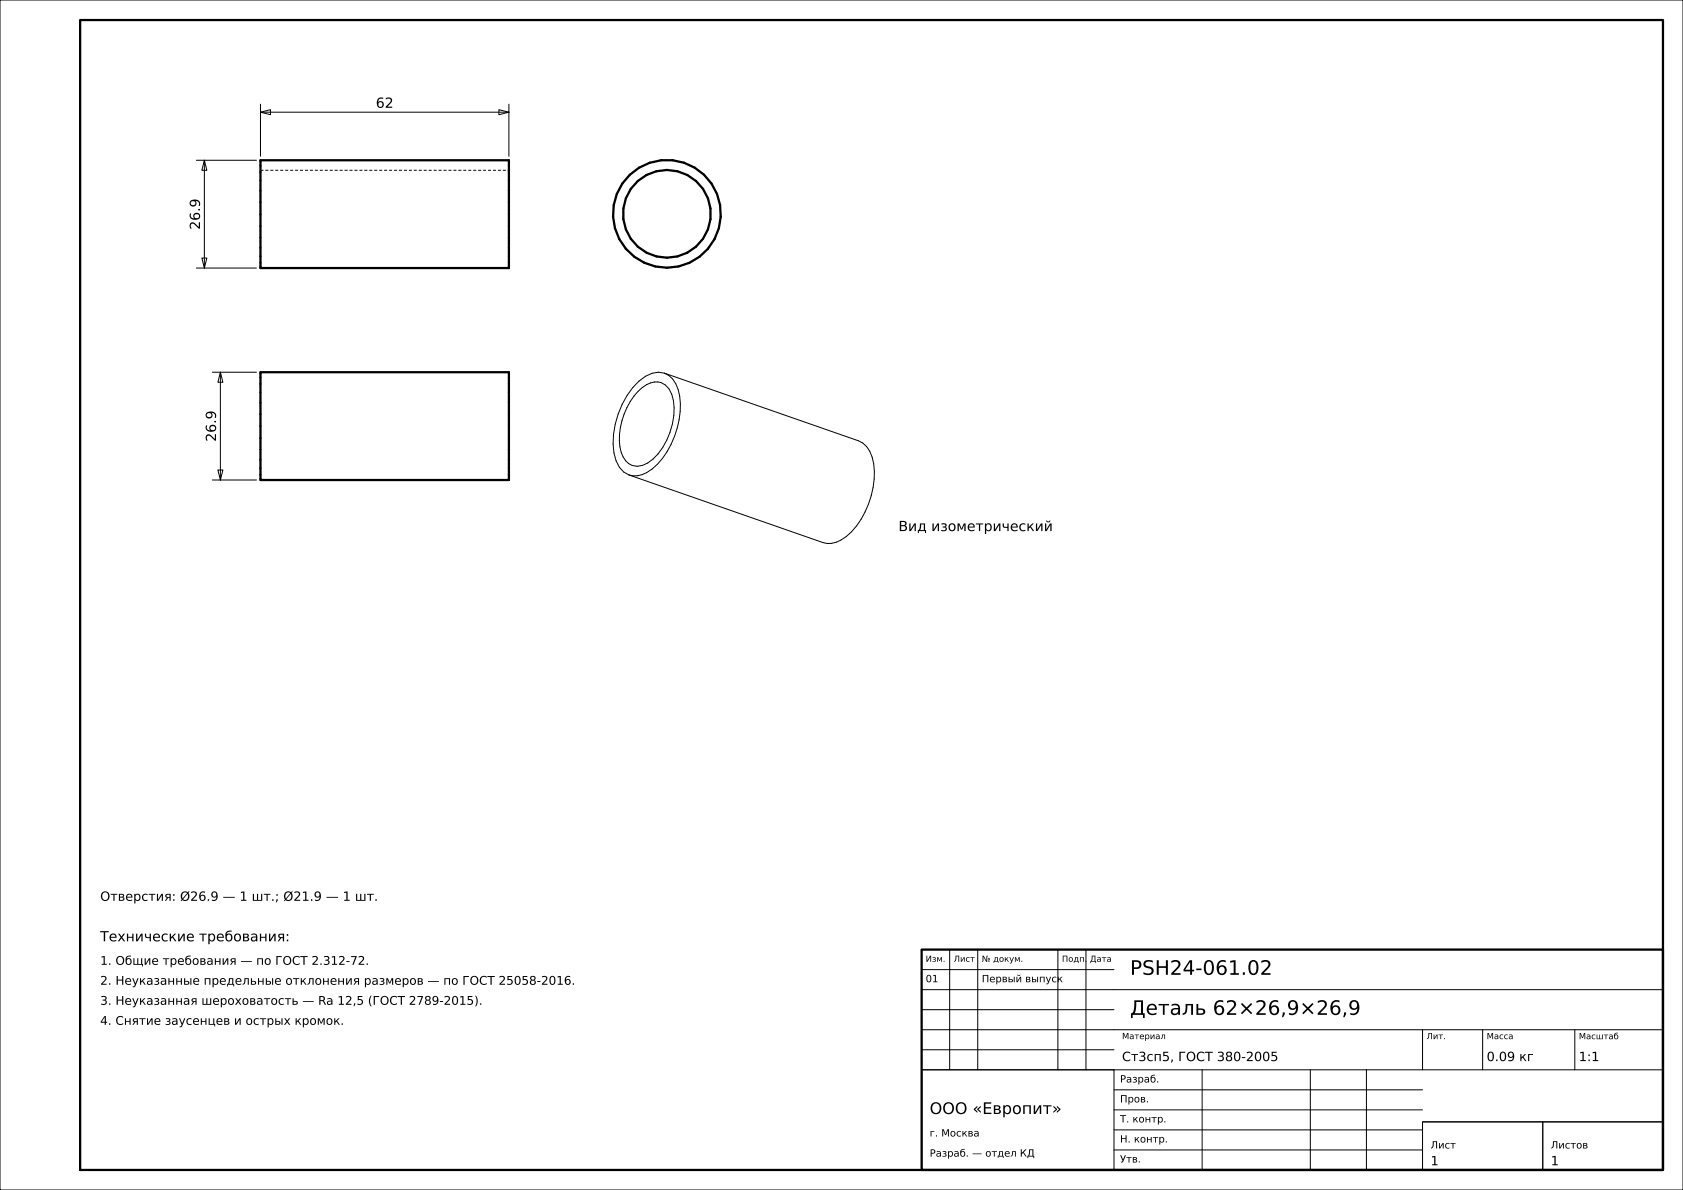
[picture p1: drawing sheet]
<svg xmlns="http://www.w3.org/2000/svg" width="420mm" height="297mm" viewBox="0 0 420 297" stroke-linecap="round" stroke-linejoin="round" font-family="sans-serif">
<g fill="none" stroke="#000" stroke-width=".25">
<path d="M0 0h420v297h-420zM49 40h15M51 40l.6 2.5h-1.2zM51 40v26.9M65 28l2.5-.6v1.2zM65 26v13M65 28h62M124.5 27.4l2.5 .6-2.5 .6zM127 26v13M49 66.9h15M50.4 64.4h1.2l-.6 2.5zM53 92.9h11"/>
<path d="M55 92.9l.6 2.5h-1.2zM55 92.9v26.9M159.2 97.7a5.7 5.7 0 0 1 5.8-2.2 5.3 5.3 0 0 1 3.1 4.5 17.5 17.5 0 0 1-5.1 14.6 5 5 0 0 1-6.1 1.1 8.1 8.1 0 0 1-2.3-7.3 18.2 18.2 0 0 1 4.6-10.7zM165.8 93.1a6.4 6.4 0 0 1 3.8 5.8 21.3 21.3 0 0 1-6.9 18.2 6.4 6.4 0 0 1-5.7 1.4M165.8 93.1a6.6 6.6 0 0 0-6.3 2 21.5 21.5 0 0 0-6.3 18 6.6 6.6 0 0 0 3.8 5.4M165.8 93.1l48.4 16.9a6.4 6.4 0 0 1 3.8 5.7 21.3 21.3 0 0 1-6.8 18.2 6.4 6.4 0 0 1-5.8 1.5l-48.4-16.9M53 119.8h11M54.4 117.3h1.2l-.6 2.5zM237 237v30M244 237v30M264 237v30M271 237v30"/>
<path d="M230 257h185M230 252h48M230 247h185M230 242h48M355 257v10M370 257v10M393 257v10M230 267h48v25h-48zM230 267h185M230 262h48M278 277h77M278 272h77"/>
<path d="M300 267v25M327 267v25M341 267v25M278 287h77M278 282h77M355 280h30v12h-30zM355 280h60M385 280h30v12h-30z"/>
</g>
<g fill="none" stroke="#000" stroke-width=".56">
<path d="M20 5h395v287h-395zM65 40h62v26.9h-62zM65 92.9h62v26.9h-62zM230 237h185v55h-185z"/>
<circle cx="166.4" cy="53.4" r="13.5"/>
<circle cx="166.4" cy="53.4" r="11"/>
</g>
<g fill="none" stroke="#000" stroke-width=".25" stroke-dasharray=".7 .5" stroke-linecap="butt">
<path d="M127 40v.3M165 40l-2.9 .6M167.9 40h-2.9M65 42.5h62M65 42.5v.3M65 42.8v.8M65 43.6v1.3M65 44.9v1.7M65 46.6v2.1M65 48.7v2.3M65 51v2.5M65 53.5v2.4"/>
<path d="M65 55.9v2.3M65 58.2v2.1M65 58.2v-2.3M65 55.9v-2.4M65 53.5v-2.5M65 51v-2.3M65 48.7v-2.1M65 46.6v-1.7M65 44.9v-1.3M65 43.6v-.8M65 42.8v-.3M65 59.3v-2.9"/>
<path d="M65 56.4v-2.9M65 53.5v-3M65 50.5v-2.9M65 47.6v-2.5M65 45.1v-2.2M65 42.9v-1.6M65 41.3v-1M65 40.3v-.3M127 40.3v1M127 41.3v1.6M127 42.9v2.2M127 45.1v2.5"/>
<path d="M127 47.6v2.9M127 50.5v3M127 53.5v2.9M127 56.4v2.9M127 59.3v2.5M127 42.5v.3M127 42.8v.8M127 43.6v1.3M127 44.9v1.7M127 46.6v2.1M127 48.7v2.3M127 51v2.5"/>
<path d="M127 53.5v2.4M127 55.9v2.3M127 58.2v2.1M127 58.2v-2.3M127 55.9v-2.4M127 53.5v-2.5M127 51v-2.3M127 48.7v-2.1M127 46.6v-1.7M127 44.9v-1.3M127 43.6v-.8M127 42.8v-.3"/>
<path d="M153 54.1l.5 2.9M153.2 51.2l-.2 2.9M153.5 57l1 2.7M153.9 48.4l-.7 2.8M154.5 59.7l1.7 2.4M155.3 45.8l-1.4 2.6M155.6 54.7v-2.6M155.6 52.1l.6-2.6M156.2 57.3l-.6-2.6M156.2 49.5l1.2-2.3M157.2 43.6l-1.9 2.2M157.4 59.6l-1.2-2.3"/>
<path d="M157.4 47.2l1.8-2M159.2 45.2l2.1-1.5M159.5 41.8l-2.3 1.8M161.3 43.7l2.5-1M162.1 40.6l-2.6 1.2M163.8 42.7l2.6-.3M166.4 42.4l2.7 .3M169.1 42.7l2.4 1M170.7 40.6l-2.8-.6M171.5 43.7l2.2 1.5M173.4 41.8l-2.7-1.2M173.7 45.2l1.7 2"/>
<path d="M175.4 47.2l1.3 2.3M175.4 59.6l-1.7 2M175.7 43.6l-2.3-1.8M176.7 49.5l.6 2.6M176.7 57.3l-1.3 2.3M177.3 52.1v2.6M177.3 54.7l-.6 2.6M177.6 45.8l-1.9-2.2M178.3 59.7l1.1-2.7M178.9 48.4l-1.3-2.6M179.4 57l.5-2.9M179.7 51.2l-.8-2.8"/>
<path d="M179.9 54.1l-.2-2.9M65 60.3v1.7M65 62v1.3M65 63.3v.8M65 64.1v.3M65 64.4v-.3M65 64.1v-.8M65 63.3v-1.3M65 62v-1.7M65 60.3v-2.1M65 66.9v-.3M65 66.6v-1"/>
<path d="M65 65.6v-1.6M65 64v-2.2M65 61.8v-2.5M127 61.8v2.2M127 64v1.6M127 65.6v1M127 66.6v.3M127 60.3v1.7M127 62v1.3M127 63.3v.8M127 64.1v.3M127 64.4v-.3"/>
<path d="M127 64.1v-.8M127 63.3v-1.3M127 62v-1.7M127 60.3v-2.1M156.2 62.1l2.1 2M158.3 64.1l2.5 1.5M159.2 61.6l-1.8-2M160.8 65.6l2.7 .9M161.3 63.1l-2.1-1.5M163.5 66.5l2.9 .3M163.8 64l-2.5-.9M166.4 66.8l2.9-.3"/>
<path d="M166.4 64.3l-2.6-.3M169.1 64l-2.7 .3M169.3 66.5l2.8-.9M171.5 63.1l-2.4 .9M172.1 65.6l2.5-1.5M173.7 61.6l-2.2 1.5M174.6 64.1l2.1-2M176.7 62.1l1.6-2.4M65 99.2v-1.2M65 98v-1.2M65 96.8v-1M65 95.8v-.8"/>
<path d="M65 95v-.8M65 94.2v-.5M65 93.7v-.5M65 93.2v-.2M65 93v-.1M65 99.5v-.9M65 98.6v-.8M65 97.8v-.7M65 97.1v-.6M65 96.5v-.5M65 96v-.3M65 95.7v-.2"/>
<path d="M65 95.5v-.1M65 95.4v.3M65 95.7v.8M65 96.5v1.3M65 97.8v1.7M65 99.5v2.1M127 99.5v-1.7M127 97.8v-1.3M127 96.5v-.8M127 95.7v-.3M127 95.4v.1M127 95.5v.2"/>
<path d="M127 95.7v.3M127 96v.5M127 96.5v.6M127 97.1v.7M127 97.8v.8M127 98.6v.9M127 99.5v1M127 92.9v.1M127 93v.2M127 93.2v.5M127 93.7v.5M127 94.2v.8"/>
<path d="M127 95v.8M127 95.8v1M127 96.8v1.2M127 98v1.2M127 99.2v1.3M65 106.4v-1.6M65 104.8v-1.4M65 103.4v-1.5M65 101.9v-1.4M65 100.5v-1.3M65 119.8v-.1M65 119.7v-.2"/>
<path d="M65 119.5v-.5M65 119v-.5M65 118.5v-.8M65 117.7v-.8M65 116.9v-1M65 115.9v-1.2M65 114.7v-1.2M65 113.5v-1.3M65 112.2v-1.4M65 110.8v-1.5M65 109.3v-1.4M65 107.9v-1.5"/>
<path d="M65 106.4v-1.3M65 105.1v-1.2M65 103.9v-1.2M65 102.7v-1.1M65 101.6v-1.1M65 100.5v-1M65 101.6v2.3M65 103.9v2.5M65 106.4v2.4M65 108.8v2.3M65 111.1v2.1M65 113.2v1.7"/>
<path d="M65 114.9v1.3M65 116.2v.8M65 117v.3M65 117.3v-.1M65 117.2v-.2M65 117v-.3M65 116.7v-.5M65 116.2v-.6M65 115.6v-.7M65 114.9v-.8M65 114.1v-.9M65 113.2v-1"/>
<path d="M65 112.2v-1.1M65 111.1v-1.1M65 110v-1.2M65 108.8v-1.2M65 107.6v-1.2M127 106.4v1.2M127 107.6v1.2M127 108.8v1.2M127 110v1.1M127 111.1v1.1M127 112.2v1M127 113.2v.9"/>
<path d="M127 114.1v.8M127 114.9v.7M127 115.6v.6M127 116.2v.5M127 116.7v.3M127 117v.2M127 117.2v.1M127 117.3v-.3M127 117v-.8M127 116.2v-1.3M127 114.9v-1.7M127 113.2v-2.1"/>
<path d="M127 111.1v-2.3M127 108.8v-2.4M127 106.4v-2.5M127 103.9v-2.3M127 101.6v-2.1M127 100.5v1.1M127 101.6v1.1M127 102.7v1.2M127 103.9v1.2M127 105.1v1.3M127 106.4v1.5M127 107.9v1.4"/>
<path d="M127 109.3v1.5M127 110.8v1.4M127 112.2v1.3M127 113.5v1.2M127 114.7v1.2M127 115.9v1M127 116.9v.8M127 117.7v.8M127 118.5v.5M127 119v.5M127 119.5v.2M127 119.7v.1"/>
<path d="M127 100.5v1.4M127 101.9v1.5M127 103.4v1.4M127 104.8v1.6"/>
</g>
<g font-size="5">
<text x="282" y="243.3">PSH24-061.02</text>
<text x="282" y="253.3">Деталь 62×26,9×26,9</text>
</g>
<text font-size="4" x="232" y="278">ООО «Европит»</text>
<g font-size="3.5">
<text x="93.8" y="26.9">62</text>
<text x="49.9" y="57.3" transform="rotate(-90 49.9 57.3)">26.9</text>
<text x="53.9" y="110.2" transform="rotate(-90 53.9 110.2)">26.9</text>
<text x="224.2" y="132.5">Вид изометрический</text>
<text x="25" y="234.9">Технические требования:</text>
</g>
<g font-size="3.2">
<text x="25" y="224.8">Отверстия: Ø26.9 — 1 шт.; Ø21.9 — 1 шт.</text>
<text x="280" y="264.8">Ст3сп5, ГОСТ 380-2005</text>
<text x="371" y="264.8">0.09 кг</text>
<text x="394" y="264.8">1:1</text>
<text x="357" y="290.8">1</text>
<text x="387" y="290.8">1</text>
</g>
<g font-size="3">
<text x="25" y="240.8">1. Общие требования — по ГОСТ 2.312-72.</text>
<text x="25" y="245.8">2. Неуказанные предельные отклонения размеров — по ГОСТ 25058-2016.</text>
<text x="25" y="250.8">3. Неуказанная шероховатость — Ra 12,5 (ГОСТ 2789-2015).</text>
<text x="25" y="255.8">4. Снятие заусенцев и острых кромок.</text>
</g>
<g font-size="2.5">
<text x="231" y="245.1">01</text>
<text x="245" y="245.1">Первый выпуск</text>
<text x="279.5" y="270.2">Разраб.</text>
<text x="279.5" y="275.1">Пров.</text>
<text x="279.5" y="280.1">Т. контр.</text>
<text x="232" y="283.6">г. Москва</text>
<text x="279.5" y="285.1">Н. контр.</text>
<text x="357" y="286.6">Лист</text>
<text x="387" y="286.6">Листов</text>
<text x="232" y="288.7">Разраб. — отдел КД</text>
<text x="279.5" y="290.1">Утв.</text>
</g>
<g font-size="2.1">
<text x="231" y="240">Изм.</text>
<text x="238" y="240">Лист</text>
<text x="245" y="240">№ докум.</text>
<text x="265" y="240">Подп.</text>
<text x="272" y="240">Дата</text>
<text x="280" y="259.3">Материал</text>
<text x="356" y="259.3">Лит.</text>
<text x="371" y="259.3">Масса</text>
<text x="394" y="259.4">Масштаб</text>
</g>
</svg>
